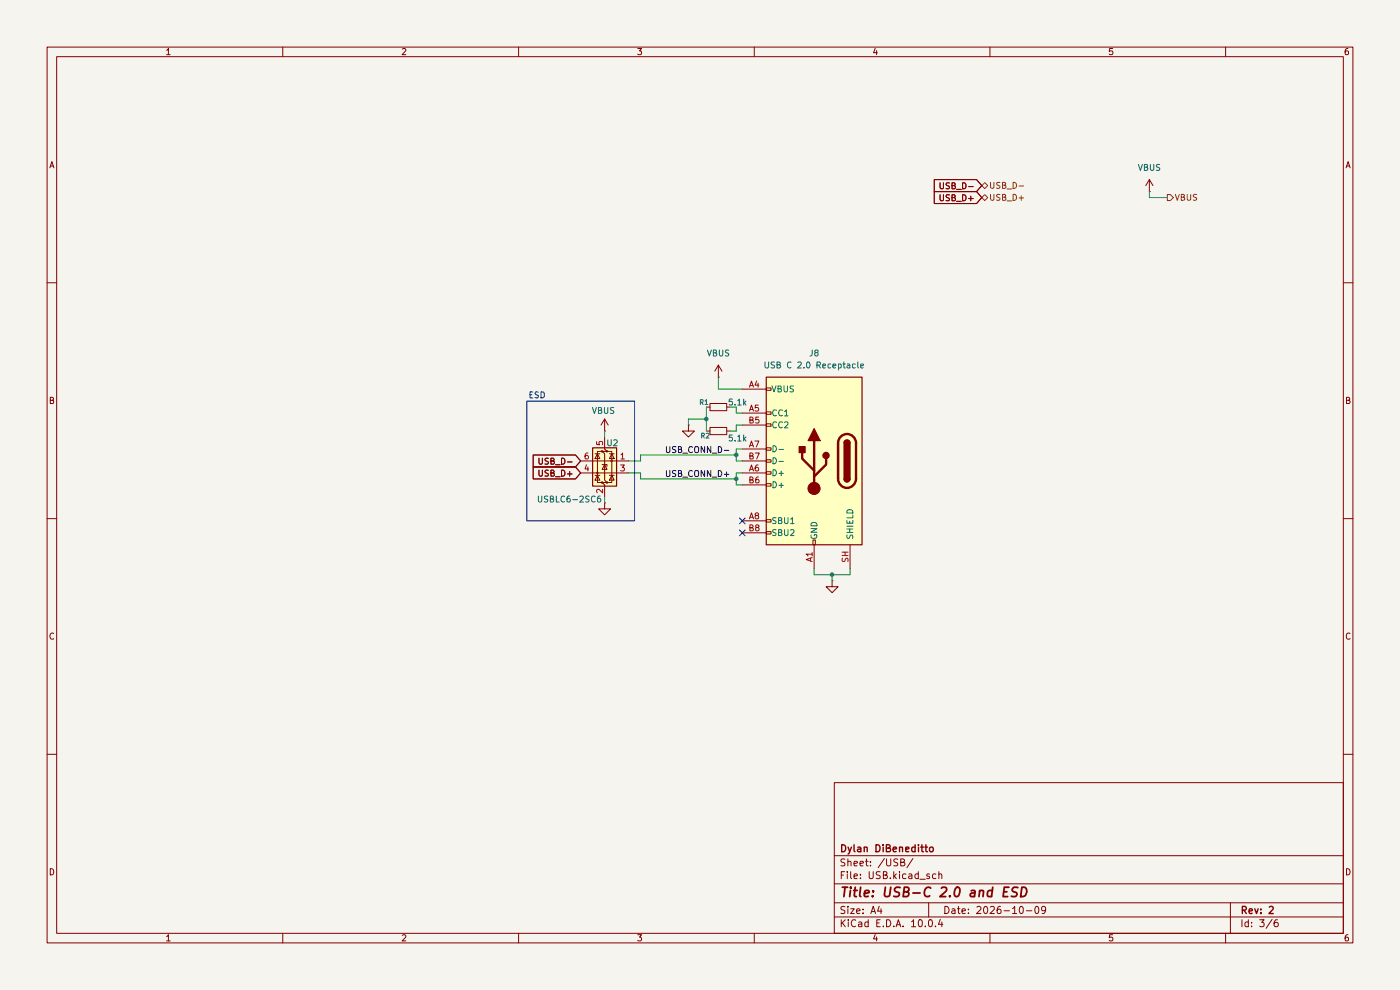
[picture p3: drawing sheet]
(kicad_sch
 (version 20260306)
 (generator "eeschema")
 (generator_version "10.0")
 (paper "A4")
 (title_block
  (title "USB-C 2.0 and ESD")
  (date "2026-10-09")
  (rev "2")
  (company "Dylan DiBeneditto"))
 (lib_symbols
  (symbol "Connector:USB_C_Receptacle_USB2.0_16P"
   (pin_names
    (offset 1.016)) (exclude_from_sim no) (in_bom yes) (on_board yes)
   (in_pos_files yes)
   (duplicate_pin_numbers_are_jumpers no)
   (property "Reference" "J" (at 0 22.225 0) (show_name no) (do_not_autoplace no) (effects (font (size 1.27 1.27))))
   (property "Value" "USB_C_Receptacle_USB2.0_16P" (at 0 19.685 0) (show_name no) (do_not_autoplace no) (effects (font (size 1.27 1.27))))
   (property "Footprint" "" (at 3.81 0 0) (show_name no) (do_not_autoplace no) (hide yes) (effects (font (size 1.27 1.27))))
   (property "Datasheet" "https://www.usb.org/sites/default/files/documents/usb_type-c.zip" (at 3.81 0 0) (show_name no) (do_not_autoplace no) (hide yes) (effects (font (size 1.27 1.27))))
   (property "Description" "USB 2.0-only 16P Type-C Receptacle connector" (at 0 0 0) (show_name no) (do_not_autoplace no) (hide yes) (effects (font (size 1.27 1.27))))
   (symbol "USB_C_Receptacle_USB2.0_16P_0_0"
    (rectangle (start -0.254 -17.78) (end 0.254 -16.764) (stroke (width 0) (type default)) (fill (type none)))
    (rectangle (start 10.16 15.494) (end 9.144 14.986) (stroke (width 0) (type default)) (fill (type none)))
    (rectangle (start 10.16 10.414) (end 9.144 9.906) (stroke (width 0) (type default)) (fill (type none)))
    (rectangle (start 10.16 7.874) (end 9.144 7.366) (stroke (width 0) (type default)) (fill (type none)))
    (rectangle (start 10.16 2.794) (end 9.144 2.286) (stroke (width 0) (type default)) (fill (type none)))
    (rectangle (start 10.16 0.254) (end 9.144 -0.254) (stroke (width 0) (type default)) (fill (type none)))
    (rectangle (start 10.16 -2.286) (end 9.144 -2.794) (stroke (width 0) (type default)) (fill (type none)))
    (rectangle (start 10.16 -4.826) (end 9.144 -5.334) (stroke (width 0) (type default)) (fill (type none)))
    (rectangle (start 10.16 -12.446) (end 9.144 -12.954) (stroke (width 0) (type default)) (fill (type none)))
    (rectangle (start 10.16 -14.986) (end 9.144 -15.494) (stroke (width 0) (type default)) (fill (type none))))
   (symbol "USB_C_Receptacle_USB2.0_16P_0_1"
    (rectangle (start -10.16 17.78) (end 10.16 -17.78) (stroke (width 0.254) (type default)) (fill (type background)))
    (polyline (pts (xy -8.89 -3.81) (xy -8.89 3.81)) (stroke (width 0.508) (type default)) (fill (type none)))
    (rectangle (start -7.62 -3.81) (end -6.35 3.81) (stroke (width 0.254) (type default)) (fill (type outline)))
    (arc (start -7.62 3.81) (mid -6.985 4.4423) (end -6.35 3.81) (stroke (width 0.254) (type default)) (fill (type none)))
    (arc (start -7.62 3.81) (mid -6.985 4.4423) (end -6.35 3.81) (stroke (width 0.254) (type default)) (fill (type outline)))
    (arc (start -8.89 3.81) (mid -6.985 5.7067) (end -5.08 3.81) (stroke (width 0.508) (type default)) (fill (type none)))
    (arc (start -5.08 -3.81) (mid -6.985 -5.7067) (end -8.89 -3.81) (stroke (width 0.508) (type default)) (fill (type none)))
    (arc (start -6.35 -3.81) (mid -6.985 -4.4423) (end -7.62 -3.81) (stroke (width 0.254) (type default)) (fill (type none)))
    (arc (start -6.35 -3.81) (mid -6.985 -4.4423) (end -7.62 -3.81) (stroke (width 0.254) (type default)) (fill (type outline)))
    (polyline (pts (xy -5.08 3.81) (xy -5.08 -3.81)) (stroke (width 0.508) (type default)) (fill (type none)))
    (circle (center -2.54 1.143) (radius 0.635) (stroke (width 0.254) (type default)) (fill (type outline)))
    (polyline (pts (xy -1.27 4.318) (xy 0 6.858) (xy 1.27 4.318) (xy -1.27 4.318)) (stroke (width 0.254) (type default)) (fill (type outline)))
    (polyline (pts (xy 0 -2.032) (xy 2.54 0.508) (xy 2.54 1.778)) (stroke (width 0.508) (type default)) (fill (type none)))
    (polyline (pts (xy 0 -3.302) (xy -2.54 -0.762) (xy -2.54 0.508)) (stroke (width 0.508) (type default)) (fill (type none)))
    (polyline (pts (xy 0 -5.842) (xy 0 4.318)) (stroke (width 0.508) (type default)) (fill (type none)))
    (circle (center 0 -5.842) (radius 1.27) (stroke (width 0) (type default)) (fill (type outline)))
    (rectangle (start 1.905 1.778) (end 3.175 3.048) (stroke (width 0.254) (type default)) (fill (type outline))))
   (symbol "USB_C_Receptacle_USB2.0_16P_1_1"
    (pin passive line (at 0 -22.86 90) (length 5.08) (name "GND" (effects (font (size 1.27 1.27)))) (number "A1" (effects (font (size 1.27 1.27)))))
    (pin passive line (at 15.24 15.24 180) (length 5.08) (name "VBUS" (effects (font (size 1.27 1.27)))) (number "A4" (effects (font (size 1.27 1.27)))))
    (pin bidirectional line (at 15.24 10.16 180) (length 5.08) (name "CC1" (effects (font (size 1.27 1.27)))) (number "A5" (effects (font (size 1.27 1.27)))))
    (pin bidirectional line (at 15.24 -2.54 180) (length 5.08) (name "D+" (effects (font (size 1.27 1.27)))) (number "A6" (effects (font (size 1.27 1.27)))))
    (pin bidirectional line (at 15.24 2.54 180) (length 5.08) (name "D-" (effects (font (size 1.27 1.27)))) (number "A7" (effects (font (size 1.27 1.27)))))
    (pin bidirectional line (at 15.24 -12.7 180) (length 5.08) (name "SBU1" (effects (font (size 1.27 1.27)))) (number "A8" (effects (font (size 1.27 1.27)))))
    (pin passive line (at 15.24 15.24 180) (length 5.08) (hide yes) (name "VBUS" (effects (font (size 1.27 1.27)))) (number "A9" (effects (font (size 1.27 1.27)))))
    (pin passive line (at 0 -22.86 90) (length 5.08) (hide yes) (name "GND" (effects (font (size 1.27 1.27)))) (number "A12" (effects (font (size 1.27 1.27)))))
    (pin passive line (at 0 -22.86 90) (length 5.08) (hide yes) (name "GND" (effects (font (size 1.27 1.27)))) (number "B1" (effects (font (size 1.27 1.27)))))
    (pin passive line (at 15.24 15.24 180) (length 5.08) (hide yes) (name "VBUS" (effects (font (size 1.27 1.27)))) (number "B4" (effects (font (size 1.27 1.27)))))
    (pin bidirectional line (at 15.24 7.62 180) (length 5.08) (name "CC2" (effects (font (size 1.27 1.27)))) (number "B5" (effects (font (size 1.27 1.27)))))
    (pin bidirectional line (at 15.24 -5.08 180) (length 5.08) (name "D+" (effects (font (size 1.27 1.27)))) (number "B6" (effects (font (size 1.27 1.27)))))
    (pin bidirectional line (at 15.24 0 180) (length 5.08) (name "D-" (effects (font (size 1.27 1.27)))) (number "B7" (effects (font (size 1.27 1.27)))))
    (pin bidirectional line (at 15.24 -15.24 180) (length 5.08) (name "SBU2" (effects (font (size 1.27 1.27)))) (number "B8" (effects (font (size 1.27 1.27)))))
    (pin passive line (at 15.24 15.24 180) (length 5.08) (hide yes) (name "VBUS" (effects (font (size 1.27 1.27)))) (number "B9" (effects (font (size 1.27 1.27)))))
    (pin passive line (at 0 -22.86 90) (length 5.08) (hide yes) (name "GND" (effects (font (size 1.27 1.27)))) (number "B12" (effects (font (size 1.27 1.27)))))
    (pin passive line (at -7.62 -22.86 90) (length 5.08) (name "SHIELD" (effects (font (size 1.27 1.27)))) (number "SH" (effects (font (size 1.27 1.27))))))
   (embedded_fonts no))
  (symbol "Device:R_Small"
   (pin_numbers (hide yes))
   (pin_names
    (offset 0.254) (hide yes)) (exclude_from_sim no) (in_bom yes) (on_board yes)
   (in_pos_files yes)
   (duplicate_pin_numbers_are_jumpers no)
   (property "Reference" "R" (at 0 0 90) (show_name no) (do_not_autoplace no) (effects (font (size 1.016 1.016))))
   (property "Value" "R_Small" (at 1.778 0 90) (show_name no) (do_not_autoplace no) (effects (font (size 1.27 1.27))))
   (property "Footprint" "" (at 0 0 0) (show_name no) (do_not_autoplace no) (hide yes) (effects (font (size 1.27 1.27))))
   (property "Datasheet" "" (at 0 0 0) (show_name no) (do_not_autoplace no) (hide yes) (effects (font (size 1.27 1.27))))
   (property "Description" "Resistor, small symbol" (at 0 0 0) (show_name no) (do_not_autoplace no) (hide yes) (effects (font (size 1.27 1.27))))
   (symbol "R_Small_0_1"
    (rectangle (start -0.762 1.778) (end 0.762 -1.778) (stroke (width 0.2032) (type default)) (fill (type none))))
   (symbol "R_Small_1_1"
    (pin passive line (at 0 2.54 270) (length 0.762) (name "" (effects (font (size 1.27 1.27)))) (number "1" (effects (font (size 1.27 1.27)))))
    (pin passive line (at 0 -2.54 90) (length 0.762) (name "" (effects (font (size 1.27 1.27)))) (number "2" (effects (font (size 1.27 1.27))))))
   (embedded_fonts no))
  (symbol "Power_Protection:USBLC6-2SC6"
   (pin_names (hide yes)) (exclude_from_sim no) (in_bom yes) (on_board yes)
   (in_pos_files yes)
   (duplicate_pin_numbers_are_jumpers no)
   (property "Reference" "U" (at 0.635 5.715 0) (show_name no) (do_not_autoplace no) (effects (font (size 1.27 1.27)) (justify left)))
   (property "Value" "USBLC6-2SC6" (at 0.635 3.81 0) (show_name no) (do_not_autoplace no) (effects (font (size 1.27 1.27)) (justify left)))
   (property "Footprint" "Package_TO_SOT_SMD:SOT-23-6" (at 1.27 -6.35 0) (show_name no) (do_not_autoplace no) (hide yes) (effects (font (size 1.27 1.27)
    (italic yes)) (justify left)))
   (property "Datasheet" "https://www.st.com/resource/en/datasheet/usblc6-2.pdf" (at 1.27 -8.255 0) (show_name no) (do_not_autoplace no) (hide yes) (effects (font (size 1.27 1.27)) (justify left)))
   (property "Description" "Very low capacitance ESD protection diode, 2 data-line, SOT-23-6" (at 0 0 0) (show_name no) (do_not_autoplace no) (hide yes) (effects (font (size 1.27 1.27))))
   (symbol "USBLC6-2SC6_0_0"
    (circle (center -1.524 0) (radius 0.0001) (stroke (width 0.508) (type default)) (fill (type none)))
    (circle (center -0.508 2.032) (radius 0.0001) (stroke (width 0.508) (type default)) (fill (type none)))
    (circle (center -0.508 -4.572) (radius 0.0001) (stroke (width 0.508) (type default)) (fill (type none)))
    (circle (center 0.508 2.032) (radius 0.0001) (stroke (width 0.508) (type default)) (fill (type none)))
    (circle (center 0.508 -4.572) (radius 0.0001) (stroke (width 0.508) (type default)) (fill (type none)))
    (circle (center 1.524 -2.54) (radius 0.0001) (stroke (width 0.508) (type default)) (fill (type none))))
   (symbol "USBLC6-2SC6_0_1"
    (polyline (pts (xy -2.54 0) (xy 2.54 0)) (stroke (width 0) (type default)) (fill (type none)))
    (polyline (pts (xy -2.54 -2.54) (xy 2.54 -2.54)) (stroke (width 0) (type default)) (fill (type none)))
    (polyline (pts (xy -2.032 0.508) (xy -1.016 0.508) (xy -1.524 1.524) (xy -2.032 0.508)) (stroke (width 0) (type default)) (fill (type none)))
    (polyline (pts (xy -2.032 -3.048) (xy -1.016 -3.048)) (stroke (width 0) (type default)) (fill (type none)))
    (polyline (pts (xy -1.016 1.524) (xy -2.032 1.524)) (stroke (width 0) (type default)) (fill (type none)))
    (polyline (pts (xy -1.016 -4.064) (xy -2.032 -4.064) (xy -1.524 -3.048) (xy -1.016 -4.064)) (stroke (width 0) (type default)) (fill (type none)))
    (polyline (pts (xy -0.508 -1.143) (xy -0.508 -0.762) (xy 0.508 -0.762)) (stroke (width 0) (type default)) (fill (type none)))
    (polyline (pts (xy 0 2.54) (xy -0.508 2.032) (xy 0.508 2.032) (xy 0 1.524) (xy 0 -4.064) (xy -0.508 -4.572) (xy 0.508 -4.572) (xy 0 -5.08)) (stroke (width 0) (type default)) (fill (type none)))
    (polyline (pts (xy 0.508 -1.778) (xy -0.508 -1.778) (xy 0 -0.762) (xy 0.508 -1.778)) (stroke (width 0) (type default)) (fill (type none)))
    (polyline (pts (xy 1.016 1.524) (xy 2.032 1.524)) (stroke (width 0) (type default)) (fill (type none)))
    (polyline (pts (xy 1.016 -3.048) (xy 2.032 -3.048)) (stroke (width 0) (type default)) (fill (type none)))
    (polyline (pts (xy 2.032 0.508) (xy 1.016 0.508) (xy 1.524 1.524) (xy 2.032 0.508)) (stroke (width 0) (type default)) (fill (type none)))
    (polyline (pts (xy 2.032 -4.064) (xy 1.016 -4.064) (xy 1.524 -3.048) (xy 2.032 -4.064)) (stroke (width 0) (type default)) (fill (type none))))
   (symbol "USBLC6-2SC6_1_1"
    (rectangle (start -2.54 2.794) (end 2.54 -5.334) (stroke (width 0.254) (type default)) (fill (type background)))
    (polyline (pts (xy -0.508 2.032) (xy -1.524 2.032) (xy -1.524 -4.572) (xy -0.508 -4.572)) (stroke (width 0) (type default)) (fill (type none)))
    (polyline (pts (xy 0.508 -4.572) (xy 1.524 -4.572) (xy 1.524 2.032) (xy 0.508 2.032)) (stroke (width 0) (type default)) (fill (type none)))
    (pin passive line (at -5.08 0 0) (length 2.54) (name "I/O1" (effects (font (size 1.27 1.27)))) (number "1" (effects (font (size 1.27 1.27)))))
    (pin passive line (at 0 -7.62 90) (length 2.54) (name "GND" (effects (font (size 1.27 1.27)))) (number "2" (effects (font (size 1.27 1.27)))))
    (pin passive line (at -5.08 -2.54 0) (length 2.54) (name "I/O2" (effects (font (size 1.27 1.27)))) (number "3" (effects (font (size 1.27 1.27)))))
    (pin passive line (at 5.08 -2.54 180) (length 2.54) (name "I/O2" (effects (font (size 1.27 1.27)))) (number "4" (effects (font (size 1.27 1.27)))))
    (pin passive line (at 0 5.08 270) (length 2.54) (name "VBUS" (effects (font (size 1.27 1.27)))) (number "5" (effects (font (size 1.27 1.27)))))
    (pin passive line (at 5.08 0 180) (length 2.54) (name "I/O1" (effects (font (size 1.27 1.27)))) (number "6" (effects (font (size 1.27 1.27))))))
   (embedded_fonts no))
  (symbol "power:GND"
   (power global)
   (pin_numbers (hide yes))
   (pin_names
    (offset 0) (hide yes)) (exclude_from_sim no) (in_bom yes) (on_board yes)
   (in_pos_files yes)
   (duplicate_pin_numbers_are_jumpers no)
   (property "Reference" "#PWR" (at 0 -6.35 0) (show_name no) (do_not_autoplace no) (hide yes) (effects (font (size 1.27 1.27))))
   (property "Value" "GND" (at 0 -3.81 0) (show_name no) (do_not_autoplace no) (effects (font (size 1.27 1.27))))
   (property "Footprint" "" (at 0 0 0) (show_name no) (do_not_autoplace no) (hide yes) (effects (font (size 1.27 1.27))))
   (property "Datasheet" "" (at 0 0 0) (show_name no) (do_not_autoplace no) (hide yes) (effects (font (size 1.27 1.27))))
   (property "Description" "Power symbol creates a global label with name \"GND\" , ground" (at 0 0 0) (show_name no) (do_not_autoplace no) (hide yes) (effects (font (size 1.27 1.27))))
   (symbol "GND_0_1"
    (polyline (pts (xy 0 0) (xy 0 -1.27) (xy 1.27 -1.27) (xy 0 -2.54) (xy -1.27 -1.27) (xy 0 -1.27)) (stroke (width 0) (type default)) (fill (type none))))
   (symbol "GND_1_1"
    (pin power_in line (at 0 0 270) (length 0) (name "" (effects (font (size 1.27 1.27)))) (number "1" (effects (font (size 1.27 1.27))))))
   (embedded_fonts no))
  (symbol "power:VBUS"
   (power global)
   (pin_numbers (hide yes))
   (pin_names
    (offset 0) (hide yes)) (exclude_from_sim no) (in_bom yes) (on_board yes)
   (in_pos_files yes)
   (duplicate_pin_numbers_are_jumpers no)
   (property "Reference" "#PWR" (at 0 -3.81 0) (show_name no) (do_not_autoplace no) (hide yes) (effects (font (size 1.27 1.27))))
   (property "Value" "VBUS" (at 0 3.556 0) (show_name no) (do_not_autoplace no) (effects (font (size 1.27 1.27))))
   (property "Footprint" "" (at 0 0 0) (show_name no) (do_not_autoplace no) (hide yes) (effects (font (size 1.27 1.27))))
   (property "Datasheet" "" (at 0 0 0) (show_name no) (do_not_autoplace no) (hide yes) (effects (font (size 1.27 1.27))))
   (property "Description" "Power symbol creates a global label with name \"VBUS\"" (at 0 0 0) (show_name no) (do_not_autoplace no) (hide yes) (effects (font (size 1.27 1.27))))
   (symbol "VBUS_0_1"
    (polyline (pts (xy -0.762 1.27) (xy 0 2.54)) (stroke (width 0) (type default)) (fill (type none)))
    (polyline (pts (xy 0 2.54) (xy 0.762 1.27)) (stroke (width 0) (type default)) (fill (type none)))
    (polyline (pts (xy 0 0) (xy 0 2.54)) (stroke (width 0) (type default)) (fill (type none))))
   (symbol "VBUS_1_1"
    (pin power_in line (at 0 0 90) (length 0) (name "" (effects (font (size 1.27 1.27)))) (number "1" (effects (font (size 1.27 1.27))))))
   (embedded_fonts no)))
 (rectangle
  (start 111.76 85.09)
  (end 134.62 110.49)
  (stroke (width 0) (type default))
  (fill (type none)))
 (text "ESD"
  (exclude_from_sim no)
  (at 112.014 84.074 0)
  (effects (font (size 1.27 1.27)) (justify left)))
 (junction
  (at 156.21 101.6)
  (diameter 0)
  (color 0 0 0 0))
 (junction
  (at 176.53 121.92)
  (diameter 0)
  (color 0 0 0 0))
 (junction
  (at 149.86 88.9)
  (diameter 0)
  (color 0 0 0 0))
 (junction
  (at 156.21 96.52)
  (diameter 0)
  (color 0 0 0 0))
 (no_connect
  (at 157.48 110.49))
 (no_connect
  (at 157.48 113.03))
 (wire
  (pts (xy 128.27 105.41) (xy 128.27 106.68))
  (stroke (width 0) (type default)))
 (wire
  (pts (xy 156.21 86.36) (xy 156.21 87.63))
  (stroke (width 0) (type default)))
 (wire
  (pts (xy 157.48 100.33) (xy 156.21 100.33))
  (stroke (width 0) (type default)))
 (wire
  (pts (xy 156.21 90.17) (xy 156.21 91.44))
  (stroke (width 0) (type default)))
 (wire
  (pts (xy 135.89 101.6) (xy 135.89 100.33))
  (stroke (width 0) (type default)))
 (wire
  (pts (xy 156.21 96.52) (xy 156.21 97.79))
  (stroke (width 0) (type default)))
 (wire
  (pts (xy 172.72 121.92) (xy 176.53 121.92))
  (stroke (width 0) (type default)))
 (wire
  (pts (xy 135.89 96.52) (xy 135.89 97.79))
  (stroke (width 0) (type default)))
 (wire
  (pts (xy 247.65 41.91) (xy 243.84 41.91))
  (stroke (width 0) (type default)))
 (wire
  (pts (xy 157.48 90.17) (xy 156.21 90.17))
  (stroke (width 0) (type default)))
 (wire
  (pts (xy 157.48 95.25) (xy 156.21 95.25))
  (stroke (width 0) (type default)))
 (wire
  (pts (xy 135.89 96.52) (xy 156.21 96.52))
  (stroke (width 0) (type default)))
 (wire
  (pts (xy 149.86 86.36) (xy 149.86 88.9))
  (stroke (width 0) (type default)))
 (wire
  (pts (xy 156.21 87.63) (xy 157.48 87.63))
  (stroke (width 0) (type default)))
 (wire
  (pts (xy 156.21 91.44) (xy 154.94 91.44))
  (stroke (width 0) (type default)))
 (wire
  (pts (xy 172.72 120.65) (xy 172.72 121.92))
  (stroke (width 0) (type default)))
 (wire
  (pts (xy 156.21 86.36) (xy 154.94 86.36))
  (stroke (width 0) (type default)))
 (wire
  (pts (xy 156.21 102.87) (xy 157.48 102.87))
  (stroke (width 0) (type default)))
 (wire
  (pts (xy 135.89 101.6) (xy 156.21 101.6))
  (stroke (width 0) (type default)))
 (wire
  (pts (xy 128.27 91.44) (xy 128.27 92.71))
  (stroke (width 0) (type default)))
 (wire
  (pts (xy 149.86 88.9) (xy 149.86 91.44))
  (stroke (width 0) (type default)))
 (wire
  (pts (xy 180.34 121.92) (xy 180.34 120.65))
  (stroke (width 0) (type default)))
 (wire
  (pts (xy 156.21 97.79) (xy 157.48 97.79))
  (stroke (width 0) (type default)))
 (wire
  (pts (xy 176.53 123.19) (xy 176.53 121.92))
  (stroke (width 0) (type default)))
 (wire
  (pts (xy 156.21 101.6) (xy 156.21 102.87))
  (stroke (width 0) (type default)))
 (wire
  (pts (xy 243.84 41.91) (xy 243.84 40.64))
  (stroke (width 0) (type default)))
 (wire
  (pts (xy 152.4 82.55) (xy 157.48 82.55))
  (stroke (width 0) (type default)))
 (wire
  (pts (xy 135.89 97.79) (xy 133.35 97.79))
  (stroke (width 0) (type default)))
 (wire
  (pts (xy 135.89 100.33) (xy 133.35 100.33))
  (stroke (width 0) (type default)))
 (wire
  (pts (xy 156.21 100.33) (xy 156.21 101.6))
  (stroke (width 0) (type default)))
 (wire
  (pts (xy 146.05 88.9) (xy 149.86 88.9))
  (stroke (width 0) (type default)))
 (wire
  (pts (xy 152.4 80.01) (xy 152.4 82.55))
  (stroke (width 0) (type default)))
 (wire
  (pts (xy 146.05 88.9) (xy 146.05 90.17))
  (stroke (width 0) (type default)))
 (wire
  (pts (xy 156.21 95.25) (xy 156.21 96.52))
  (stroke (width 0) (type default)))
 (wire
  (pts (xy 176.53 121.92) (xy 180.34 121.92))
  (stroke (width 0) (type default)))
 (label "USB_CONN_D+"
  (at 140.97 101.6 0)
  (effects (font (size 1.27 1.27)) (justify left bottom)))
 (label "USB_CONN_D-"
  (at 140.97 96.52 0)
  (effects (font (size 1.27 1.27)) (justify left bottom)))
 (global_label "USB_D-"
  (shape input)
  (at 123.19 97.79 180)
  (fields_autoplaced yes)
  (effects (font (size 1.27 1.27)) (justify right))
  (property "Intersheetrefs" "${INTERSHEET_REFS}" (at 112.5848 97.79 0) (hide yes) (show_name no) (do_not_autoplace no) (effects (font (size 1.27 1.27)) (justify right))))
 (global_label "USB_D+"
  (shape input)
  (at 123.19 100.33 180)
  (fields_autoplaced yes)
  (effects (font (size 1.27 1.27)) (justify right))
  (property "Intersheetrefs" "${INTERSHEET_REFS}" (at 112.5848 100.33 0) (hide yes) (show_name no) (do_not_autoplace no) (effects (font (size 1.27 1.27)) (justify right))))
 (global_label "USB_D+"
  (shape input)
  (at 208.28 41.91 180)
  (fields_autoplaced yes)
  (effects (font (size 1.27 1.27)) (justify right))
  (property "Intersheetrefs" "${INTERSHEET_REFS}" (at 197.6748 41.91 0) (hide yes) (show_name no) (do_not_autoplace no) (effects (font (size 1.27 1.27)) (justify right))))
 (global_label "USB_D-"
  (shape input)
  (at 208.28 39.37 180)
  (fields_autoplaced yes)
  (effects (font (size 1.27 1.27)) (justify right))
  (property "Intersheetrefs" "${INTERSHEET_REFS}" (at 197.6748 39.37 0) (hide yes) (show_name no) (do_not_autoplace no) (effects (font (size 1.27 1.27)) (justify right))))
 (hierarchical_label "VBUS"
  (shape output)
  (at 247.65 41.91 0)
  (effects (font (size 1.27 1.27)) (justify left)))
 (hierarchical_label "USB_D-"
  (shape bidirectional)
  (at 208.28 39.37 0)
  (effects (font (size 1.27 1.27)) (justify left)))
 (hierarchical_label "USB_D+"
  (shape bidirectional)
  (at 208.28 41.91 0)
  (effects (font (size 1.27 1.27)) (justify left)))
 (symbol
  (lib_id "power:GND")
  (at 128.27 106.68 0)
  (unit 1)
  (body_style 1)
  (exclude_from_sim no)
  (in_bom yes)
  (on_board yes)
  (in_pos_files yes)
  (dnp no)
  (fields_autoplaced yes)
  (property "Reference" "#PWR037" (at 128.27 113.03 0) (hide yes) (show_name no) (do_not_autoplace no) (effects (font (size 1.27 1.27))))
  (property "Value" "GND" (at 128.27 111.76 0) (hide yes) (show_name no) (do_not_autoplace no) (effects (font (size 1.27 1.27))))
  (property "Footprint" "" (at 128.27 106.68 0) (hide yes) (show_name no) (do_not_autoplace no) (effects (font (size 1.27 1.27))))
  (property "Datasheet" "" (at 128.27 106.68 0) (hide yes) (show_name no) (do_not_autoplace no) (effects (font (size 1.27 1.27))))
  (property "Description" "Power symbol creates a global label with name \"GND\" , ground" (at 128.27 106.68 0) (hide yes) (show_name no) (do_not_autoplace no) (effects (font (size 1.27 1.27))))
  (pin "1"))
 (symbol
  (lib_id "Power_Protection:USBLC6-2SC6")
  (at 128.27 97.79 0)
  (mirror y)
  (unit 1)
  (body_style 1)
  (exclude_from_sim no)
  (in_bom yes)
  (on_board yes)
  (in_pos_files yes)
  (dnp no)
  (property "Reference" "U2" (at 128.524 93.98 0) (show_name no) (do_not_autoplace no) (effects (font (size 1.27 1.27)) (justify right)))
  (property "Value" "USBLC6-2SC6" (at 113.792 105.918 0) (show_name no) (do_not_autoplace no) (effects (font (size 1.27 1.27)) (justify right)))
  (property "Footprint" "Package_TO_SOT_SMD:SOT-23-6" (at 127 104.14 0) (hide yes) (show_name no) (do_not_autoplace no) (effects (font (size 1.27 1.27)
    (italic yes)) (justify left)))
  (property "Datasheet" "https://www.st.com/resource/en/datasheet/usblc6-2.pdf" (at 127 106.045 0) (hide yes) (show_name no) (do_not_autoplace no) (effects (font (size 1.27 1.27)) (justify left)))
  (property "Description" "Very low capacitance ESD protection diode, 2 data-line, SOT-23-6" (at 128.27 97.79 0) (hide yes) (show_name no) (do_not_autoplace no) (effects (font (size 1.27 1.27))))
  (pin "3")
  (pin "5")
  (pin "4")
  (pin "1")
  (pin "2")
  (pin "6"))
 (symbol
  (lib_id "Device:R_Small")
  (at 152.4 91.44 90)
  (mirror x)
  (unit 1)
  (body_style 1)
  (exclude_from_sim no)
  (in_bom yes)
  (on_board yes)
  (in_pos_files yes)
  (dnp no)
  (property "Reference" "R2" (at 149.606 92.456 90) (show_name no) (do_not_autoplace no) (effects (font (size 1.016 1.016))))
  (property "Value" "5.1k" (at 156.464 92.964 90) (show_name no) (do_not_autoplace no) (effects (font (size 1.27 1.27))))
  (property "Footprint" "Resistor_SMD:R_0603_1608Metric" (at 152.4 91.44 0) (hide yes) (show_name no) (do_not_autoplace no) (effects (font (size 1.27 1.27))))
  (property "Datasheet" "" (at 152.4 91.44 0) (hide yes) (show_name no) (do_not_autoplace no) (effects (font (size 1.27 1.27))))
  (property "Description" "Resistor, small symbol" (at 152.4 91.44 0) (hide yes) (show_name no) (do_not_autoplace no) (effects (font (size 1.27 1.27))))
  (pin "2")
  (pin "1"))
 (symbol
  (lib_id "power:VBUS")
  (at 152.4 80.01 0)
  (unit 1)
  (body_style 1)
  (exclude_from_sim no)
  (in_bom yes)
  (on_board yes)
  (in_pos_files yes)
  (dnp no)
  (fields_autoplaced yes)
  (property "Reference" "#PWR034" (at 152.4 83.82 0) (hide yes) (show_name no) (do_not_autoplace no) (effects (font (size 1.27 1.27))))
  (property "Value" "VBUS" (at 152.4 74.93 0) (show_name no) (do_not_autoplace no) (effects (font (size 1.27 1.27))))
  (property "Footprint" "" (at 152.4 80.01 0) (hide yes) (show_name no) (do_not_autoplace no) (effects (font (size 1.27 1.27))))
  (property "Datasheet" "" (at 152.4 80.01 0) (hide yes) (show_name no) (do_not_autoplace no) (effects (font (size 1.27 1.27))))
  (property "Description" "Power symbol creates a global label with name \"VBUS\"" (at 152.4 80.01 0) (hide yes) (show_name no) (do_not_autoplace no) (effects (font (size 1.27 1.27))))
  (pin "1"))
 (symbol
  (lib_id "Device:R_Small")
  (at 152.4 86.36 90)
  (unit 1)
  (body_style 1)
  (exclude_from_sim no)
  (in_bom yes)
  (on_board yes)
  (in_pos_files yes)
  (dnp no)
  (property "Reference" "R1" (at 149.352 85.344 90) (show_name no) (do_not_autoplace no) (effects (font (size 1.016 1.016))))
  (property "Value" "5.1k" (at 156.464 85.344 90) (show_name no) (do_not_autoplace no) (effects (font (size 1.27 1.27))))
  (property "Footprint" "Resistor_SMD:R_0603_1608Metric" (at 152.4 86.36 0) (hide yes) (show_name no) (do_not_autoplace no) (effects (font (size 1.27 1.27))))
  (property "Datasheet" "" (at 152.4 86.36 0) (hide yes) (show_name no) (do_not_autoplace no) (effects (font (size 1.27 1.27))))
  (property "Description" "Resistor, small symbol" (at 152.4 86.36 0) (hide yes) (show_name no) (do_not_autoplace no) (effects (font (size 1.27 1.27))))
  (pin "2")
  (pin "1"))
 (symbol
  (lib_id "power:VBUS")
  (at 243.84 40.64 0)
  (unit 1)
  (body_style 1)
  (exclude_from_sim no)
  (in_bom yes)
  (on_board yes)
  (in_pos_files yes)
  (dnp no)
  (fields_autoplaced yes)
  (property "Reference" "#PWR033" (at 243.84 44.45 0) (hide yes) (show_name no) (do_not_autoplace no) (effects (font (size 1.27 1.27))))
  (property "Value" "VBUS" (at 243.84 35.56 0) (show_name no) (do_not_autoplace no) (effects (font (size 1.27 1.27))))
  (property "Footprint" "" (at 243.84 40.64 0) (hide yes) (show_name no) (do_not_autoplace no) (effects (font (size 1.27 1.27))))
  (property "Datasheet" "" (at 243.84 40.64 0) (hide yes) (show_name no) (do_not_autoplace no) (effects (font (size 1.27 1.27))))
  (property "Description" "Power symbol creates a global label with name \"VBUS\"" (at 243.84 40.64 0) (hide yes) (show_name no) (do_not_autoplace no) (effects (font (size 1.27 1.27))))
  (pin "1"))
 (symbol
  (lib_id "power:GND")
  (at 176.53 123.19 0)
  (unit 1)
  (body_style 1)
  (exclude_from_sim no)
  (in_bom yes)
  (on_board yes)
  (in_pos_files yes)
  (dnp no)
  (fields_autoplaced yes)
  (property "Reference" "#PWR038" (at 176.53 129.54 0) (hide yes) (show_name no) (do_not_autoplace no) (effects (font (size 1.27 1.27))))
  (property "Value" "GND" (at 176.53 128.27 0) (hide yes) (show_name no) (do_not_autoplace no) (effects (font (size 1.27 1.27))))
  (property "Footprint" "" (at 176.53 123.19 0) (hide yes) (show_name no) (do_not_autoplace no) (effects (font (size 1.27 1.27))))
  (property "Datasheet" "" (at 176.53 123.19 0) (hide yes) (show_name no) (do_not_autoplace no) (effects (font (size 1.27 1.27))))
  (property "Description" "Power symbol creates a global label with name \"GND\" , ground" (at 176.53 123.19 0) (hide yes) (show_name no) (do_not_autoplace no) (effects (font (size 1.27 1.27))))
  (pin "1"))
 (symbol
  (lib_id "power:GND")
  (at 146.05 90.17 0)
  (unit 1)
  (body_style 1)
  (exclude_from_sim no)
  (in_bom yes)
  (on_board yes)
  (in_pos_files yes)
  (dnp no)
  (fields_autoplaced yes)
  (property "Reference" "#PWR035" (at 146.05 96.52 0) (hide yes) (show_name no) (do_not_autoplace no) (effects (font (size 1.27 1.27))))
  (property "Value" "GND" (at 146.05 95.25 0) (hide yes) (show_name no) (do_not_autoplace no) (effects (font (size 1.27 1.27))))
  (property "Footprint" "" (at 146.05 90.17 0) (hide yes) (show_name no) (do_not_autoplace no) (effects (font (size 1.27 1.27))))
  (property "Datasheet" "" (at 146.05 90.17 0) (hide yes) (show_name no) (do_not_autoplace no) (effects (font (size 1.27 1.27))))
  (property "Description" "Power symbol creates a global label with name \"GND\" , ground" (at 146.05 90.17 0) (hide yes) (show_name no) (do_not_autoplace no) (effects (font (size 1.27 1.27))))
  (pin "1"))
 (symbol
  (lib_id "Connector:USB_C_Receptacle_USB2.0_16P")
  (at 172.72 97.79 0)
  (mirror y)
  (unit 1)
  (body_style 1)
  (exclude_from_sim no)
  (in_bom yes)
  (on_board yes)
  (in_pos_files yes)
  (dnp no)
  (property "Reference" "J8" (at 172.72 74.93 0) (show_name no) (do_not_autoplace no) (effects (font (size 1.27 1.27))))
  (property "Value" "USB C 2.0 Receptacle" (at 172.72 77.47 0) (show_name no) (do_not_autoplace no) (effects (font (size 1.27 1.27))))
  (property "Footprint" "Connector_USB:USB_C_Receptacle_HRO_TYPE-C-31-M-12" (at 168.91 97.79 0) (hide yes) (show_name no) (do_not_autoplace no) (effects (font (size 1.27 1.27))))
  (property "Datasheet" "https://www.usb.org/sites/default/files/documents/usb_type-c.zip" (at 168.91 97.79 0) (hide yes) (show_name no) (do_not_autoplace no) (effects (font (size 1.27 1.27))))
  (property "Description" "USB 2.0-only 16P Type-C Receptacle connector" (at 172.72 97.79 0) (hide yes) (show_name no) (do_not_autoplace no) (effects (font (size 1.27 1.27))))
  (pin "B7")
  (pin "B9")
  (pin "SH")
  (pin "B6")
  (pin "B8")
  (pin "B12")
  (pin "B1")
  (pin "A6")
  (pin "A4")
  (pin "A5")
  (pin "A8")
  (pin "A9")
  (pin "A1")
  (pin "A7")
  (pin "A12")
  (pin "B4")
  (pin "B5"))
 (symbol
  (lib_id "power:VBUS")
  (at 128.27 91.44 0)
  (unit 1)
  (body_style 1)
  (exclude_from_sim no)
  (in_bom yes)
  (on_board yes)
  (in_pos_files yes)
  (dnp no)
  (property "Reference" "#PWR036" (at 128.27 95.25 0) (hide yes) (show_name no) (do_not_autoplace no) (effects (font (size 1.27 1.27))))
  (property "Value" "VBUS" (at 128.016 87.122 0) (show_name no) (do_not_autoplace no) (effects (font (size 1.27 1.27))))
  (property "Footprint" "" (at 128.27 91.44 0) (hide yes) (show_name no) (do_not_autoplace no) (effects (font (size 1.27 1.27))))
  (property "Datasheet" "" (at 128.27 91.44 0) (hide yes) (show_name no) (do_not_autoplace no) (effects (font (size 1.27 1.27))))
  (property "Description" "Power symbol creates a global label with name \"VBUS\"" (at 128.27 91.44 0) (hide yes) (show_name no) (do_not_autoplace no) (effects (font (size 1.27 1.27))))
  (pin "1")))
